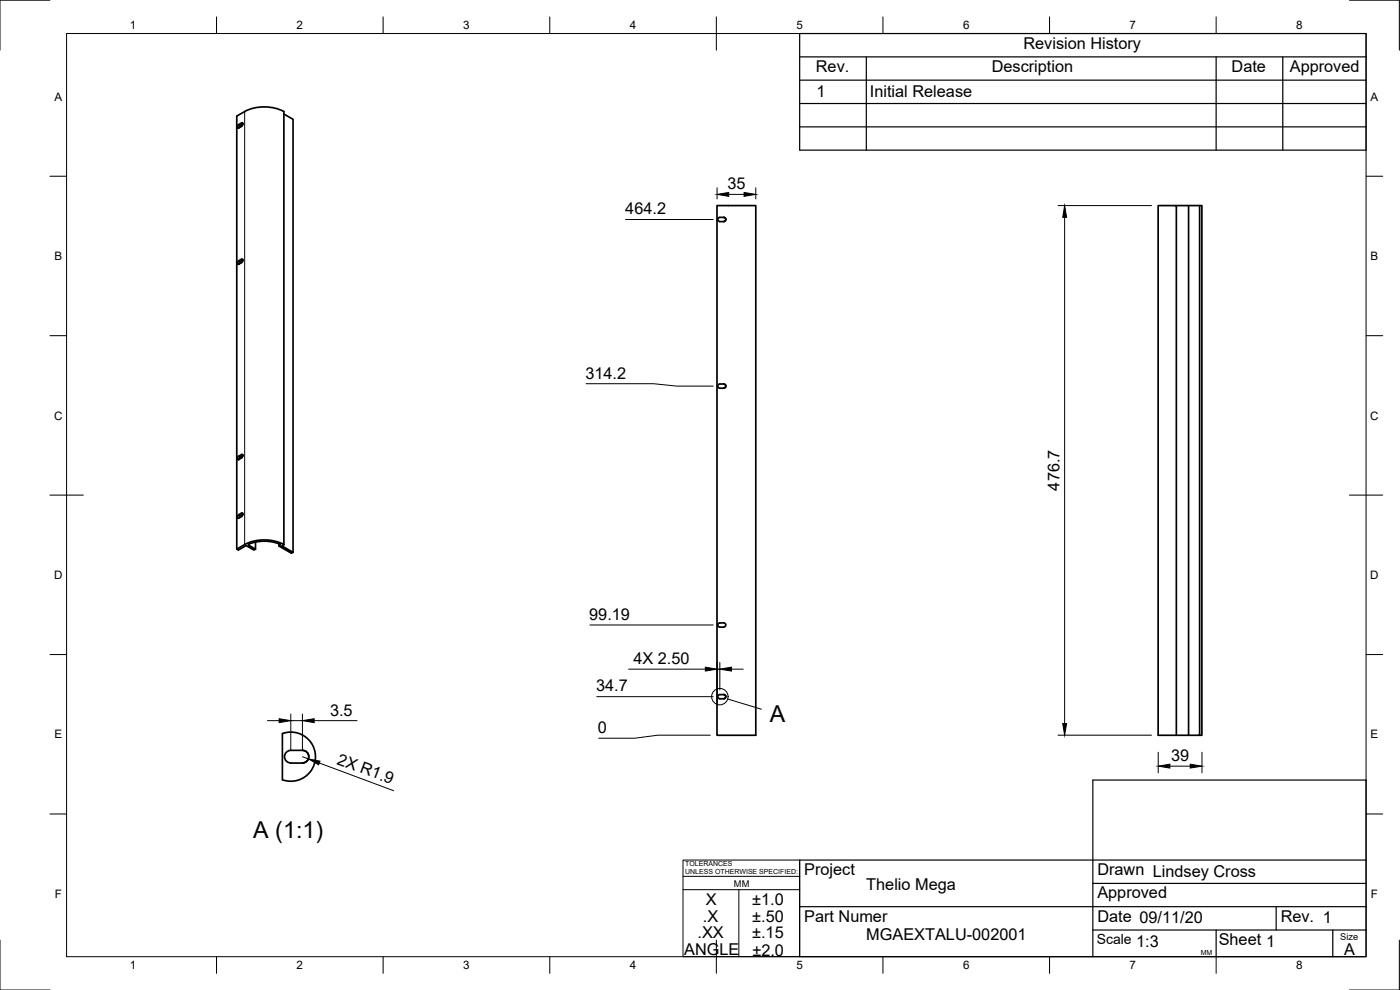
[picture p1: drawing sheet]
<svg xmlns="http://www.w3.org/2000/svg" width="420mm" height="297mm" viewBox="0 0 420 297" stroke-linecap="round" stroke-linejoin="round" font-family="sans-serif">
<!-- layer: Visible -->
<g fill="none" stroke="#000" stroke-width=".51">
<path d="M72.1 37.6l-.4 .8M72.5 37.9l.4-.5-.2-.6-1.1 .6-.4 .7 .2 .4 1.1-.6M72.9 37.2l-.8 .4M85.2 34.2l2.7 1.6v129.9M71.4 78.4l1.1-.6h.4l-.2 .8-1.3 .7-.2-.3zM72.1 78.5l-.4 .8M72.9 78.1l-.8 .4M215.2 61.7h11.6v158.9h-11.6zM215.6 65.4l1.6-.2a.62 .62 0 0 1 .6 .6 .62 .62 0 0 1-.6 .7l-1.4-.1-.4-.6zM353 61.7h7M356.7 61.7v158.9M360 61.7v158.9h-12.4v-158.9h5.4v158.9"/>
<path d="M360 61.7h.7v158.9h-.7M216 116.5h1.2M216 116.5a.62 .62 0 0 1-.6-.7 .62 .62 0 0 1 .6-.6h1.2a.62 .62 0 0 1 .6 .6 .62 .62 0 0 1-.6 .7M71.4 137.1l1.1-.7h.4l-.2 .8-1.3 .7-.2-.3zM72.9 136.7l-1 .6-.2 .6M71.4 154.6l1.1-.6h.4l-.2 .8-1.3 .7-.2-.3zM72.9 154.2l-1 .7-.2 .5M74.6 163.6l-.1-.1a6.8 6.8 0 0 1 4.8-1.1 6.8 6.8 0 0 1 4.8 1.1l-.3 .1M76.7 162.7v2.1M83.8 163.2v.6M83.9 163.6v.3M85.2 163.4l-.6 .4 3.3 1.9-.4 .3-3.7-2.1"/>
<path d="M85.2 163.4v-129.9a13.5 13.5 0 0 0-14.1 1.3v129.9M85.2 163.4a13.5 13.5 0 0 0-14.1 1.3l.4 .3 2.4-1.3 2.3 1.3 .5-.2-2.1-1.2M215.6 187.1l1.6-.2a.63 .63 0 0 1 .6 .6 .63 .63 0 0 1-.6 .7l-1.6-.2-.2-.5zM215.6 208.6l1.6-.2a.62 .62 0 0 1 .6 .6 .62 .62 0 0 1-.6 .6h-1.4l-.4-.6zM84.8 220.1v13.9M84.8 220.1a7.4 7.4 0 0 1 9.9 6.9 7.4 7.4 0 0 1-9.9 7M85.9 225.7l1.4-.6h3.5a1.89 1.89 0 0 1 1.9 1.9 1.89 1.89 0 0 1-1.9 1.9h-3.5a1.89 1.89 0 0 1-1.8-1.1 1.89 1.89 0 0 1 .4-2.1z"/>
</g>
<!-- layer: Visible Narrow -->
<path d="M71.6 37.4l.5 .2M72.5 36.9l.4 .3M73.4 33.5v129.9M71.6 78.3l.5 .2M72.5 77.8l.4 .2M71.6 136.8l.5 .3M72.5 136.4l.4 .2M71.6 154.4l.5 .3M72.5 154l.4 .2M74.6 163.3v.3M83.8 163.2v.4M84 163.3v.3" fill="none" stroke="#000" stroke-width=".3"/>
<!-- layer: Border -->
<g fill="none" stroke="#000" stroke-width=".3">
<path d="M15 .1h-15v15M20 10.1h390v276.9h-390zM65 5.1v5M115 5.1v5M165 5.1v5M215 5.1v10M265 5.1v5M315 5.1v5M365 5.1v5M405 .1h15v15M15 52.9h5M410 52.9h5"/>
<path d="M15 100.7h5M410 100.7h5M15 148.6h10M405 148.6h10M15 196.4h5M410 196.4h5M15 244.2h5M410 244.2h5M0 282.1v14.9h15M65 287v5M115 287v5M165 287v5"/>
<path d="M215 282.1v9.9M265 287v5M315 287v5M365 287v5M420 282.1v14.9h-15"/>
</g>
<!-- layer: TitleBlock -->
<g fill="none" stroke="#000" stroke-width=".36">
<path d="M240 10.1h170v34.9h-170zM240 17.1h170M260 17.1v27.9M365 17.1v27.9M385 17.1v27.9M240 38.1h170M240 31.1h170M240 24.1h170M410 258h-170v29h170v-53h-82v53M240 272h170M328 279h82M328 265.1h82"/>
<path d="M365 279v8M383 272v7M400 279v8"/>
</g>
<path d="M205 258h35v29h-35zM205 262.9h35M205 266.9h35M221.7 266.9v20" fill="none" stroke="#000" stroke-width=".3"/>
<!-- layer: Dimensions -->
<g fill="none" stroke="#000" stroke-width=".3">
<path d="M215.2 56.3v3.4M218.7 58.3h4.6M226.8 56.3v3.4M187.7 65.9h26.3M317.5 61.7h28.1M319.5 65.2v151.9M175.9 115.1h20.3l7 .8h10.8M177 187.5h37M215.2 198.8v12.8M216 198.8v8.2M80.3 216.2h3.5M87.3 214.2v10.8"/>
<path d="M87.3 216.2h3.5M90.8 214.2v10.8M94.3 216.2h12.9M179.1 209h34.9M188.6 200.8h23.1M215.2 200.8h.8M219.5 200.8h3.5M90.8 227l1.8 .7M95.8 228.9l22.3 8.3M213.2 220.6h-15.8l-7 .9h-10.7M317.5 220.6h28.1M347.6 225.7v6.2"/>
<path d="M351.1 229.9h6.1M360.7 225.7v6.2"/>
</g>
<path d="M215.2 58.3l3.5-.6v1.2zM223.3 57.7l3.5 .6-3.5 .6zM319.5 61.7l.6 3.5h-1.2zM83.8 215.7l3.5 .5-3.5 .6zM90.8 216.2l3.5-.5v1.1zM211.7 200.2l3.5 .6-3.5 .5zM216 200.8l3.5-.6v1.1zM318.9 217.1h1.2l-.6 3.5zM92.6 227.7l3.4 .7-.4 1.1zM347.6 229.9l3.5-.6v1.1zM357.2 229.3l3.5 .6-3.5 .5z" fill="#000" stroke="#000" stroke-width=".3"/>
<!-- layer: Annotations -->
<g fill="none" stroke="#000" stroke-width=".3">
<path d="M218.4 209.7l10.1 3.1"/>
<circle cx="216" cy="209" r="2.47"/>
</g>
<g font-size="7">
<text x="231" y="216.8">A</text>
<text x="76" y="251.4">A (1:1)</text>
</g>
<g font-size="4.9">
<text x="307.1" y="14.6">Revision History</text>
<text x="244.9" y="21.6">Rev.</text>
<text x="297.6" y="21.6">Description</text>
<text x="369.6" y="21.6">Date</text>
<text x="387.1" y="21.6">Approved</text>
<text x="245" y="29.1">1</text>
<text x="261.1" y="29.1">Initial Release</text>
<text x="218.3" y="56.8">35</text>
<text x="187.7" y="64.3">464.2</text>
<text x="175.7" y="113.6">314.2</text>
<text x="318" y="147.2" transform="rotate(-90 318 147.2)">476.7</text>
<text x="176.8" y="186">99.19</text>
<text x="190.1" y="199.2">4X 2.50</text>
<text x="178.9" y="207.5">34.7</text>
<text x="99.1" y="214.7">3.5</text>
<text x="179.5" y="219.9">0</text>
<text x="100.9" y="229.2" transform="rotate(20 100.9 229.2)">2X R1.9</text>
<text x="351.5" y="228.3">39</text>
<text x="241.3" y="262.6">Project</text>
<text x="329.3" y="262.6">Drawn Lindsey Cross</text>
<text x="260" y="267">Thelio Mega</text>
<text x="329.3" y="269.5">Approved</text>
<text x="211.9" y="271.6">X</text>
<text x="225.8" y="271.6">±1.0</text>
<text x="209.3" y="281.5">.XX</text>
<text x="211" y="276.5">.X</text>
<text x="225.7" y="281.6">±.15</text>
<text x="225.8" y="276.6">±.50</text>
<text x="241.3" y="276.5">Part Numer</text>
<text x="329.3" y="276.5">Date 09/11/20</text>
<text x="384.3" y="276.5">Rev. 1</text>
<text x="205.3" y="286.6">ANGLE</text>
<text x="225.8" y="286.7">±2.0</text>
<text x="260" y="282.1">MGAEXTALU-002001</text>
<text x="341" y="284">1:3</text>
<text x="365.8" y="283.6">Sheet 1</text>
<text x="403.4" y="286.5">A</text>
</g>
<text font-size="4.2" x="329.1" y="283.1">Scale</text>
<g font-size="3.5">
<text x="39" y="8.8">1</text>
<text x="89" y="8.8">2</text>
<text x="139" y="8.8">3</text>
<text x="189" y="8.8">4</text>
<text x="239" y="8.8">5</text>
<text x="289" y="8.8">6</text>
<text x="339" y="8.8">7</text>
<text x="389" y="8.8">8</text>
<text x="16.3" y="30.2">A</text>
<text x="411.3" y="30.2">A</text>
<text x="16.3" y="78">B</text>
<text x="411.3" y="78">B</text>
<text x="16.2" y="125.9">C</text>
<text x="411.2" y="125.9">C</text>
<text x="16.2" y="173.7">D</text>
<text x="411.2" y="173.7">D</text>
<text x="16.3" y="221.6">E</text>
<text x="411.3" y="221.6">E</text>
<text x="16.4" y="269.4">F</text>
<text x="411.4" y="269.4">F</text>
<text x="39" y="290.8">1</text>
<text x="89" y="290.8">2</text>
<text x="139" y="290.8">3</text>
<text x="189" y="290.8">4</text>
<text x="239" y="290.8">5</text>
<text x="289" y="290.8">6</text>
<text x="339" y="290.8">7</text>
<text x="389" y="290.8">8</text>
</g>
<g font-size="2.8">
<text x="220.3" y="266.1">MM</text>
<text x="402.3" y="282.1">Size</text>
</g>
<g font-size="2.1">
<text x="205.6" y="259.8">TOLERANCES</text>
<text x="205.6" y="262.3">UNLESS OTHERWISE SPECIFIED:</text>
<text x="360.4" y="286.5">MM</text>
</g>
</svg>
